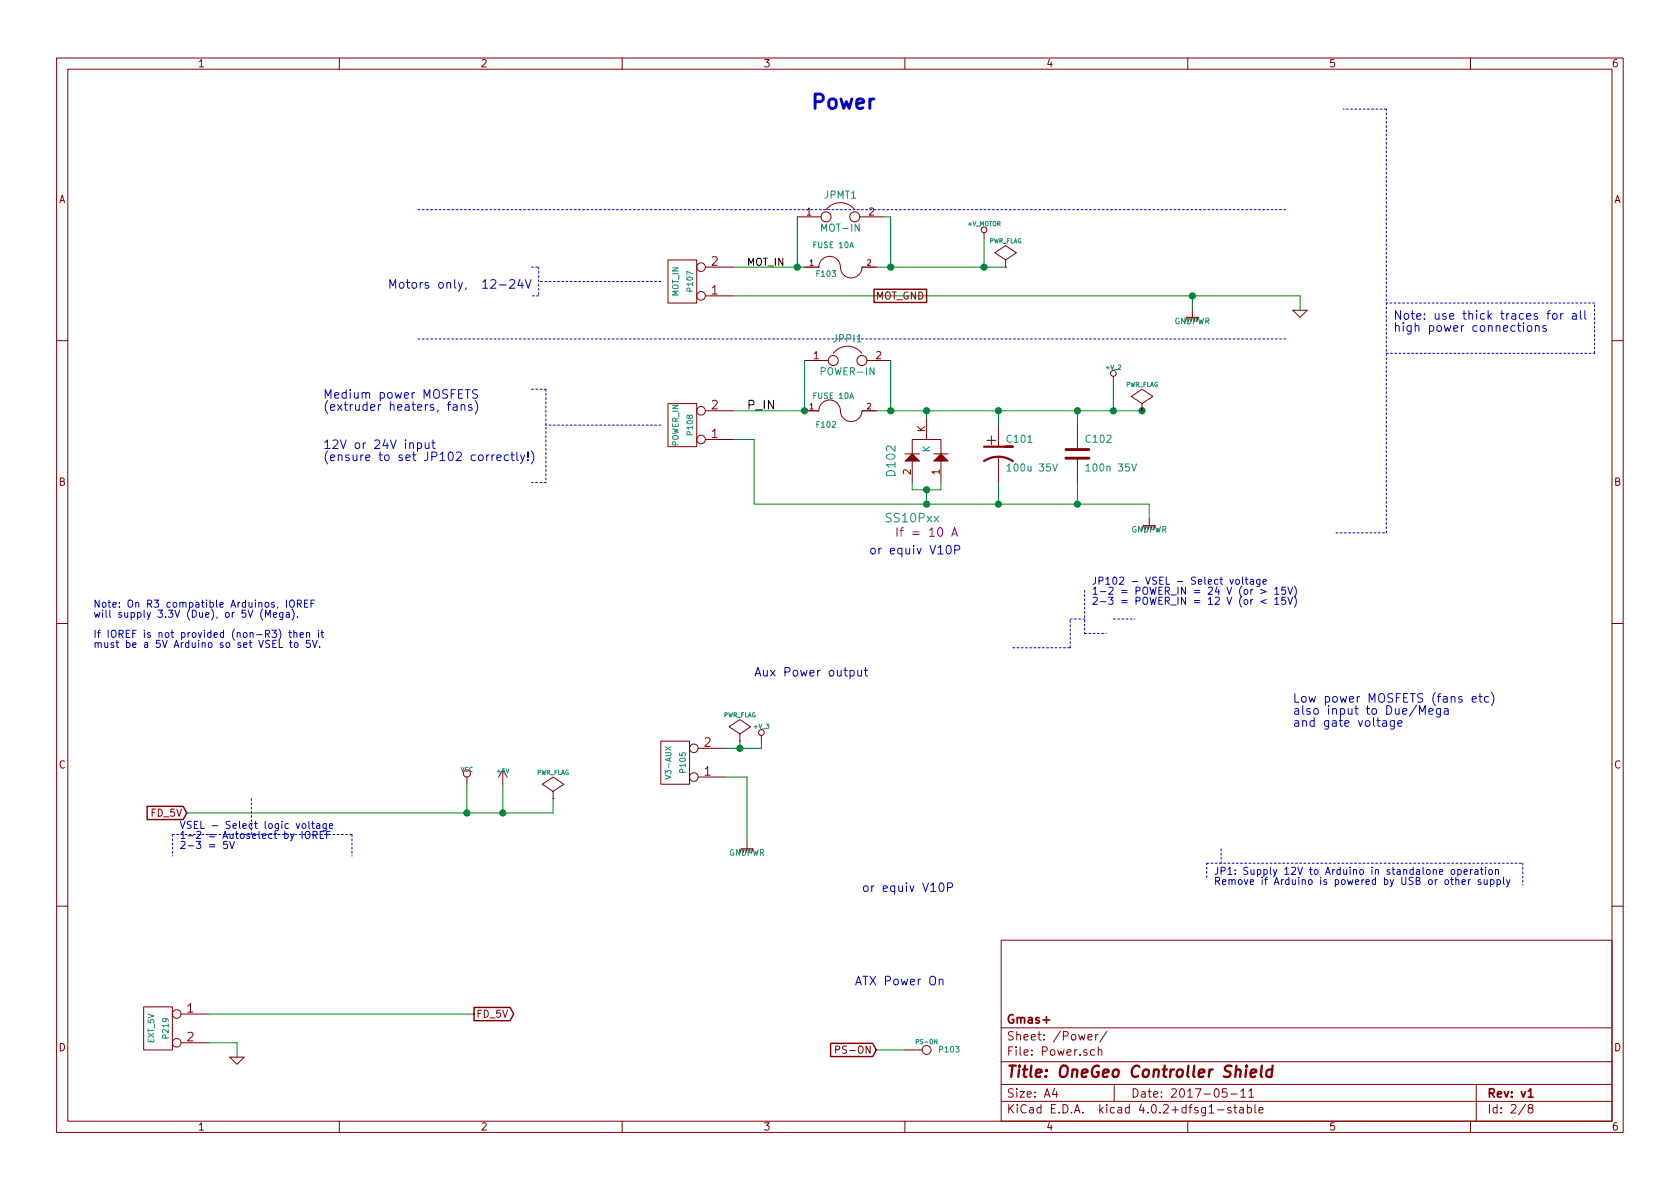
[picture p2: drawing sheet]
EESchema Schematic File Version 2
LIBS:mainboard-rescue
LIBS:power
LIBS:device
LIBS:transistors
LIBS:conn
LIBS:linear
LIBS:regul
LIBS:74xx
LIBS:cmos4000
LIBS:adc-dac
LIBS:memory
LIBS:xilinx
LIBS:microcontrollers
LIBS:dsp
LIBS:microchip
LIBS:analog_switches
LIBS:motorola
LIBS:texas
LIBS:intel
LIBS:audio
LIBS:interface
LIBS:digital-audio
LIBS:philips
LIBS:display
LIBS:cypress
LIBS:siliconi
LIBS:opto
LIBS:atmel
LIBS:contrib
LIBS:valves
LIBS:RMC
LIBS:arduino_shieldsNCL
LIBS:opendous
LIBS:m-bed
LIBS:stepper_drivers
LIBS:dc-dc-dsun
LIBS:gmas
LIBS:mainboard-cache
EELAYER 25 0
EELAYER END
$Descr A4 11693 8268
encoding utf-8
Sheet 2 8
Title "OneGeo Controller Shield"
Date "2017-05-11"
Rev "v1"
Comp "Gmas+"
Comment1 ""
Comment2 ""
Comment3 ""
Comment4 ""
$EndDescr
Wire Notes Line
	8950 2350 2900 2350
Wire Wire Line
	3250 5650 3250 5450
Connection ~ 7500 3500
Wire Wire Line
	8000 3500 8000 3600
Wire Wire Line
	5250 3500 8000 3500
Wire Wire Line
	5100 2050 9050 2050
Wire Wire Line
	9050 2050 9050 2150
Wire Wire Line
	8300 2050 8300 2150
Connection ~ 7950 2850
Wire Wire Line
	6000 2850 7950 2850
Wire Notes Line
	4600 2950 3800 2950
Wire Notes Line
	4600 1950 3750 1950
Wire Wire Line
	5700 1850 5100 1850
Wire Wire Line
	6850 1650 6850 1850
Wire Wire Line
	6450 2850 6450 2900
Wire Wire Line
	7500 3500 7500 3350
Connection ~ 6950 2850
Wire Wire Line
	7500 2850 7500 2950
Connection ~ 6450 2850
Wire Wire Line
	5250 3500 5250 3050
Wire Wire Line
	6100 7300 6300 7300
Wire Wire Line
	5700 2850 5100 2850
Wire Wire Line
	5250 3050 5100 3050
Connection ~ 6450 3500
Wire Wire Line
	6450 3400 6450 3500
Wire Wire Line
	6950 2850 6950 2950
Wire Wire Line
	6950 3500 6950 3350
Connection ~ 6950 3500
Connection ~ 7500 2850
Wire Wire Line
	7750 2650 7750 2850
Connection ~ 6850 1850
Wire Wire Line
	6000 1850 7000 1850
Connection ~ 7750 2850
Connection ~ 8300 2050
Wire Wire Line
	1300 5650 3850 5650
Wire Notes Line
	8950 1450 2900 1450
Text Notes 7600 4200 0    50   ~ 0
JP102 - VSEL - Select voltage\n1-2 = POWER_IN = 24 V (or > 15V)\n2-3 = POWER_IN = 12 V (or < 15V)
Text Notes 9000 5050 0    60   ~ 0
Low power MOSFETS (fans etc)\nalso input to Due/Mega\nand gate voltage
Text Notes 5250 4700 0    60   ~ 0
Aux Power output
$Comp
L VCC #PWR09
U 1 1
P 3250 5450
F 0 "#PWR09" H 3250 5550 30  0001 C CNN
F 1 "VCC" H 3250 5550 30  0000 C CNN
F 2 "" H 3250 5450 60  0001 C CNN
F 3 "" H 3250 5450 60  0001 C CNN
	1    3250 5450
	1    0    0    -1  
$EndComp
Text Notes 1250 5900 0    50   ~ 0
VSEL - Select logic voltage\n1-2 = Autoselect by IOREF\n2-3 = 5V
$Comp
L GND-RESCUE-mainboard #PWR010
U 1 1
P 9050 2150
F 0 "#PWR010" H 9050 2150 30  0001 C CNN
F 1 "GND" H 9050 2080 30  0001 C CNN
F 2 "" H 9050 2150 60  0001 C CNN
F 3 "" H 9050 2150 60  0001 C CNN
	1    9050 2150
	1    0    0    -1  
$EndComp
$Comp
L GNDPWR #PWR011
U 1 1
P 8300 2150
F 0 "#PWR011" H 8300 2200 40  0001 C CNN
F 1 "GNDPWR" H 8300 2070 40  0000 C CNN
F 2 "" H 8300 2150 60  0001 C CNN
F 3 "" H 8300 2150 60  0001 C CNN
	1    8300 2150
	1    0    0    -1  
$EndComp
$Comp
L CONN_2 P108
U 1 1
P 4750 2950
F 0 "P108" V 4700 2950 40  0000 C CNN
F 1 "POWER_IN" V 4800 2950 40  0000 C CNN
F 2 "w_conn_screw:mors_2p" H 4750 2950 60  0001 C CNN
F 3 "" H 4750 2950 60  0001 C CNN
	1    4750 2950
	-1   0    0    1   
$EndComp
Text Label 5200 1850 0    50   ~ 0
MOT_IN
$Comp
L GNDPWR #PWR012
U 1 1
P 8000 3600
F 0 "#PWR012" H 8000 3650 40  0001 C CNN
F 1 "GNDPWR" H 8000 3520 40  0000 C CNN
F 2 "" H 8000 3600 60  0001 C CNN
F 3 "" H 8000 3600 60  0001 C CNN
	1    8000 3600
	1    0    0    -1  
$EndComp
Text GLabel 6450 2050 0    50   UnSpc ~ 0
MOT_GND
Text Notes 650  4500 0    50   ~ 0
Note: On R3 compatible Arduinos, IOREF \nwill supply 3.3V (Due), or 5V (Mega).\n\nIf IOREF is not provided (non-R3) then it \nmust be a 5V Arduino so set VSEL to 5V.
Text GLabel 6100 7300 0    50   Input ~ 0
PS-ON
Text Notes 2250 2850 0    60   ~ 0
Medium power MOSFETS \n(extruder heaters, fans)
Text Notes 2700 2000 0    60   ~ 0
Motors only,  12-24V
Text Label 5200 2850 0    60   ~ 0
P_IN
$Comp
L FUSE F103
U 1 1
P 5850 1850
AR Path="/5176EAAB" Ref="F103"  Part="1" 
AR Path="/5239FE5C/5176EAAB" Ref="F103"  Part="1" 
F 0 "F103" H 5750 1800 40  0000 C CNN
F 1 "FUSE 10A" H 5800 2000 40  0000 C CNN
F 2 "gmas:Fuse_Holder_bayoneta" H 5850 1850 60  0001 C CNN
F 3 "" H 5850 1850 60  0001 C CNN
	1    5850 1850
	1    0    0    -1  
$EndComp
$Comp
L PWR_FLAG #FLG013
U 1 1
P 7000 1850
F 0 "#FLG013" H 7000 1945 30  0001 C CNN
F 1 "PWR_FLAG" H 7000 2030 30  0000 C CNN
F 2 "" H 7000 1850 60  0001 C CNN
F 3 "" H 7000 1850 60  0001 C CNN
	1    7000 1850
	1    0    0    -1  
$EndComp
$Comp
L +V_MOTOR #PWR014
U 1 1
P 6850 1650
F 0 "#PWR014" H 6850 1620 30  0001 C CNN
F 1 "+V_MOTOR" H 6850 1750 30  0000 C CNN
F 2 "" H 6850 1650 60  0001 C CNN
F 3 "" H 6850 1650 60  0001 C CNN
	1    6850 1650
	1    0    0    -1  
$EndComp
$Comp
L CONN_2 P107
U 1 1
P 4750 1950
F 0 "P107" V 4700 1950 40  0000 C CNN
F 1 "MOT_IN" V 4800 1950 40  0000 C CNN
F 2 "w_conn_screw:mors_2p" H 4750 1950 60  0001 C CNN
F 3 "" H 4750 1950 60  0001 C CNN
	1    4750 1950
	-1   0    0    1   
$EndComp
$Comp
L CONN_1 P103
U 1 1
P 6450 7300
F 0 "P103" H 6530 7300 40  0000 L CNN
F 1 "PS-ON" H 6450 7355 30  0000 C CNN
F 2 "w_pin_strip:pin_strip_1" H 6450 7300 60  0001 C CNN
F 3 "" H 6450 7300 60  0001 C CNN
	1    6450 7300
	1    0    0    -1  
$EndComp
$Comp
L CONN_2 P105
U 1 1
P 4700 5300
F 0 "P105" V 4650 5300 40  0000 C CNN
F 1 "V3-AUX" V 4750 5300 40  0000 C CNN
F 2 "w_conn_screw:mors_2p" H 4700 5300 60  0001 C CNN
F 3 "" H 4700 5300 60  0001 C CNN
	1    4700 5300
	-1   0    0    1   
$EndComp
$Comp
L PWR_FLAG #FLG015
U 1 1
P 7950 2850
F 0 "#FLG015" H 7950 2945 30  0001 C CNN
F 1 "PWR_FLAG" H 7950 3030 30  0000 C CNN
F 2 "" H 7950 2850 60  0001 C CNN
F 3 "" H 7950 2850 60  0001 C CNN
	1    7950 2850
	1    0    0    -1  
$EndComp
Text Notes 5650 750  0    100  ~ 20
Power
$Comp
L C-RESCUE-mainboard C102
U 1 1
P 7500 3150
AR Path="/50FC27BF" Ref="C102"  Part="1" 
AR Path="/5239FE5C/50FC27BF" Ref="C102"  Part="1" 
F 0 "C102" H 7550 3250 50  0000 L CNN
F 1 "100n 35V" H 7550 3050 50  0000 L CNN
F 2 "opendous:SM0805_Opendous" H 7500 3150 60  0001 C CNN
F 3 "" H 7500 3150 60  0001 C CNN
	1    7500 3150
	1    0    0    -1  
$EndComp
$Comp
L CP1-RESCUE-mainboard C101
U 1 1
P 6950 3150
F 0 "C101" H 7000 3250 50  0000 L CNN
F 1 "100u 35V" H 7000 3050 50  0000 L CNN
F 2 "w_smd_cap:c_elec_6.3x7.7" H 6950 3150 60  0001 C CNN
F 3 "" H 6950 3150 60  0001 C CNN
	1    6950 3150
	1    0    0    -1  
$EndComp
$Comp
L FUSE F102
U 1 1
P 5850 2850
AR Path="/50FC26C8" Ref="F102"  Part="1" 
AR Path="/5239FE5C/50FC26C8" Ref="F102"  Part="1" 
F 0 "F102" H 5750 2750 40  0000 C CNN
F 1 "FUSE 10A" H 5800 2950 40  0000 C CNN
F 2 "gmas:Fuse_Holder_bayoneta" H 5850 2850 60  0001 C CNN
F 3 "" H 5850 2850 60  0001 C CNN
	1    5850 2850
	1    0    0    -1  
$EndComp
Text Notes 8450 6150 0    50   ~ 0
JP1: Supply 12V to Arduino in standalone operation\nRemove if Arduino is powered by USB or other supply
Text Notes 9700 2300 0    60   ~ 0
Note: use thick traces for all\nhigh power connections
Wire Notes Line
	9300 3700 9650 3700
Wire Notes Line
	9650 3700 9650 750 
Wire Notes Line
	9650 750  9350 750 
Wire Notes Line
	9650 2450 11100 2450
Wire Notes Line
	11100 2450 11100 2100
Wire Notes Line
	11100 2100 9650 2100
Text Notes 2250 3200 0    60   ~ 0
12V or 24V input \n(ensure to set JP102 correctly!)
Wire Notes Line
	8500 5900 8500 6000
Wire Notes Line
	8400 6100 8400 6000
Wire Notes Line
	8400 6000 10600 6000
Wire Notes Line
	10600 6000 10600 6150
Wire Notes Line
	1750 5550 1750 5800
Wire Notes Line
	1200 5800 2450 5800
Wire Notes Line
	1200 5800 1200 5950
Wire Notes Line
	2450 5800 2450 5950
Wire Notes Line
	7050 4500 7450 4500
Wire Notes Line
	7450 4500 7450 4300
Wire Notes Line
	7450 4300 7550 4300
Wire Notes Line
	7550 4100 7550 4400
Wire Notes Line
	7750 4300 7900 4300
Wire Notes Line
	7550 4400 7700 4400
Wire Notes Line
	3700 1850 3750 1850
Wire Notes Line
	3750 1850 3750 2050
Wire Notes Line
	3750 2050 3700 2050
Wire Notes Line
	3700 2700 3800 2700
Wire Notes Line
	3800 2700 3800 3350
Wire Notes Line
	3800 3350 3700 3350
Wire Wire Line
	3500 5650 3500 5450
$Comp
L +5V #PWR016
U 1 1
P 3500 5450
F 0 "#PWR016" H 3500 5540 20  0001 C CNN
F 1 "+5V" H 3500 5540 30  0000 C CNN
F 2 "" H 3500 5450 60  0001 C CNN
F 3 "" H 3500 5450 60  0001 C CNN
	1    3500 5450
	1    0    0    -1  
$EndComp
Wire Wire Line
	1450 7050 3300 7050
$Comp
L PWR_FLAG #FLG017
U 1 1
P 3850 5550
F 0 "#FLG017" H 3850 5645 30  0001 C CNN
F 1 "PWR_FLAG" H 3850 5730 30  0000 C CNN
F 2 "" H 3850 5550 60  0001 C CNN
F 3 "" H 3850 5550 60  0001 C CNN
	1    3850 5550
	1    0    0    -1  
$EndComp
Wire Wire Line
	3850 5650 3850 5550
Text GLabel 3300 7050 2    50   Output ~ 0
FD_5V
Connection ~ 3250 5650
Connection ~ 3500 5650
Text GLabel 1300 5650 0    50   Input ~ 0
FD_5V
$Comp
L CONN_2 P219
U 1 1
P 1100 7150
F 0 "P219" V 1050 7150 40  0000 C CNN
F 1 "EXT_5V" V 1150 7150 40  0000 C CNN
F 2 "RMC:CONN_KK_2.54_2W" H 1100 7150 60  0001 C CNN
F 3 "" H 1100 7150 60  0001 C CNN
	1    1100 7150
	-1   0    0    -1  
$EndComp
Wire Wire Line
	1650 7250 1650 7350
$Comp
L GND-RESCUE-mainboard #PWR018
U 1 1
P 1650 7350
F 0 "#PWR018" H 1650 7350 30  0001 C CNN
F 1 "GND" H 1650 7280 30  0001 C CNN
F 2 "" H 1650 7350 60  0001 C CNN
F 3 "" H 1650 7350 60  0001 C CNN
	1    1650 7350
	1    0    0    -1  
$EndComp
Wire Wire Line
	1650 7250 1450 7250
Text Notes 5950 6850 0    60   ~ 0
ATX Power On
$Comp
L DIODE_DUAL_ANODE D102
U 1 1
P 6500 3200
F 0 "D102" H 6500 2900 60  0000 C CNN
F 1 "SS10Pxx" V 6900 3050 60  0000 C CNN
F 2 "RMC:TO277A_RMC" H 6500 3200 60  0001 C CNN
F 3 "" H 6500 3200 60  0000 C CNN
F 4 "If = 10 A" V 7000 3150 60  0000 C CNN "Note"
	1    6500 3200
	0    1    1    0   
$EndComp
Wire Wire Line
	6350 3350 6350 3400
Wire Wire Line
	6350 3400 6550 3400
Wire Wire Line
	6550 3400 6550 3350
Connection ~ 6450 3400
Text Notes 6050 3850 0    60   ~ 0
or equiv V10P
$Comp
L +V_2 #PWR019
U 1 1
P 7750 2650
F 0 "#PWR019" H 7750 2620 30  0001 C CNN
F 1 "+V_2" H 7750 2750 30  0000 C CNN
F 2 "" H 7750 2650 60  0000 C CNN
F 3 "" H 7750 2650 60  0000 C CNN
	1    7750 2650
	1    0    0    -1  
$EndComp
$Comp
L +V_3 #PWR020
U 1 1
P 5300 5150
F 0 "#PWR020" H 5300 5120 30  0001 C CNN
F 1 "+V_3" H 5300 5250 30  0000 C CNN
F 2 "" H 5300 5150 60  0000 C CNN
F 3 "" H 5300 5150 60  0000 C CNN
	1    5300 5150
	1    0    0    -1  
$EndComp
Wire Wire Line
	5200 5400 5200 5850
Wire Wire Line
	5200 5400 5050 5400
$Comp
L GNDPWR #PWR021
U 1 1
P 5200 5850
F 0 "#PWR021" H 5200 5900 40  0001 C CNN
F 1 "GNDPWR" H 5200 5770 40  0000 C CNN
F 2 "" H 5200 5850 60  0001 C CNN
F 3 "" H 5200 5850 60  0001 C CNN
	1    5200 5850
	1    0    0    -1  
$EndComp
Text Notes 6000 6200 0    60   ~ 0
or equiv V10P
$Comp
L PWR_FLAG #FLG022
U 1 1
P 5150 5150
F 0 "#FLG022" H 5150 5245 30  0001 C CNN
F 1 "PWR_FLAG" H 5150 5330 30  0000 C CNN
F 2 "" H 5150 5150 60  0001 C CNN
F 3 "" H 5150 5150 60  0001 C CNN
	1    5150 5150
	1    0    0    -1  
$EndComp
Wire Wire Line
	5300 5150 5300 5200
Wire Wire Line
	5300 5200 5050 5200
Wire Wire Line
	5150 5150 5150 5200
Connection ~ 5150 5200
$Comp
L Jumper JPPI1
U 1 1
P 5900 2500
F 0 "JPPI1" H 5900 2650 50  0000 C CNN
F 1 "POWER-IN" H 5900 2420 50  0000 C CNN
F 2 "w_pin_strip:pin_socket_2" H 5900 2500 50  0001 C CNN
F 3 "" H 5900 2500 50  0001 C CNN
	1    5900 2500
	1    0    0    -1  
$EndComp
$Comp
L Jumper JPMT1
U 1 1
P 5850 1500
F 0 "JPMT1" H 5850 1650 50  0000 C CNN
F 1 "MOT-IN" H 5850 1420 50  0000 C CNN
F 2 "w_pin_strip:pin_socket_2" H 5850 1500 50  0001 C CNN
F 3 "" H 5850 1500 50  0001 C CNN
	1    5850 1500
	1    0    0    -1  
$EndComp
Wire Wire Line
	5550 1500 5550 1850
Connection ~ 5550 1850
Wire Wire Line
	6150 1500 6200 1500
Wire Wire Line
	6200 1500 6200 1850
Connection ~ 6200 1850
Wire Wire Line
	5600 2500 5600 2850
Connection ~ 5600 2850
Wire Wire Line
	6200 2500 6200 2850
Connection ~ 6200 2850
$EndSCHEMATC
